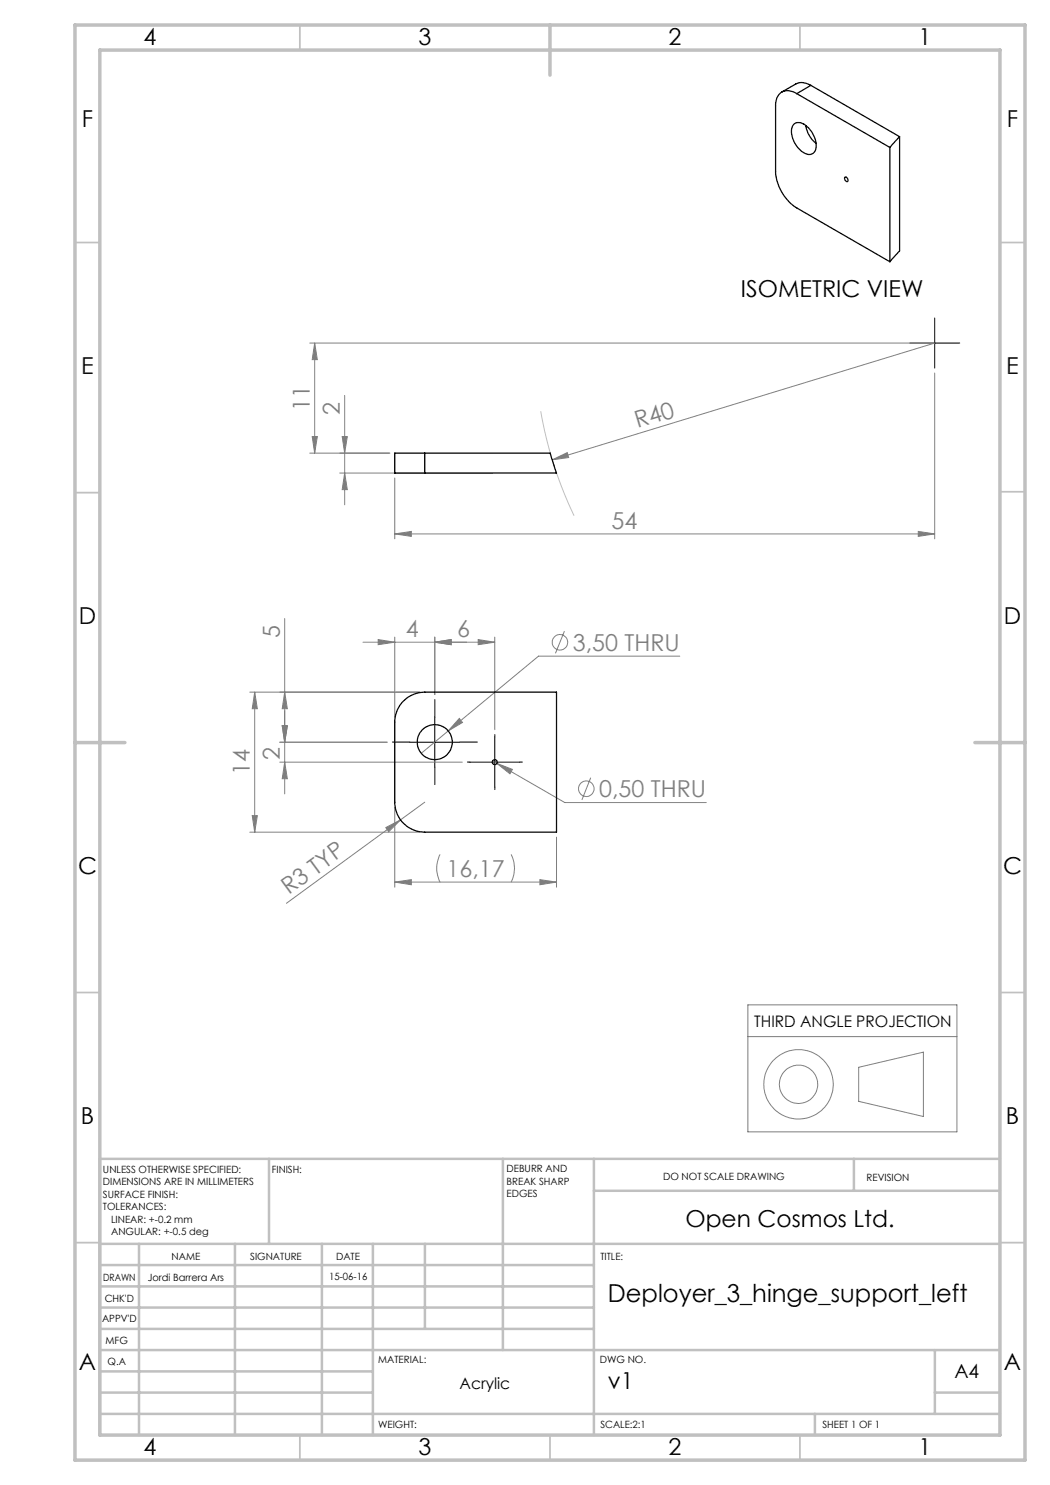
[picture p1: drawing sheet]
<svg xmlns="http://www.w3.org/2000/svg" width="210mm" height="297mm" viewBox="0 0 210 297" stroke-linecap="round" stroke-linejoin="round" font-family="sans-serif">
<g fill="none" stroke="#808080" stroke-width=".2">
<path d="M61.9 68.6h124M62.9 68.6v22M62.9 68.6l.6 3.3h-1.1zM68.9 79.1v21.9M186.9 74.6v33.2M186.9 68.6l-76.4 23.4M61.9 90.6h16.1M62.4 87.3h1.1l-.6 3.3zM67.9 94.6h30.6M68.4 87.3h1.1l-.6 3.3zM68.9 94.6l.6 3.3h-1.1zM79 95.6v12.2"/>
<path d="M110.5 92l3-1.5 .2 1zM79 106.8l3.3-.5v1zM79 106.8h107.9M183.7 106.3l3.2 .5-3.2 .5zM50 138.4h34M50.9 138.4l.6 3.3h-1.1zM50.9 138.4v28M56.9 138.4l.6 3.3h-1.1zM56.9 123.7v35.1M72.6 128.4h26.4M75.6 127.9l3.4 .5-3.4 .5zM79 127.4v16"/>
<path d="M87 128.4l3.2-.5v1zM87 127.4v11.5M95.6 127.9l3.4 .5-3.4 .5zM99 127.4v18.5M112.9 126.2l-1.8 4.5M136 131.2h-28.3l-18.1 15M56 148.4h21.4M56 152.4h36.5M56.4 145.1h1.1l-.6 3.3zM56.9 152.4l.6 3.3h-1.1zM89.6 146.2l-5.4 4.5M91.9 143.7l.6 .8-2.9 1.7z"/>
<path d="M98.5 152.2l.9 .5M99.4 152.7l3.1 1.2-.5 .9zM99.4 152.7l13.6 7.8h28.3M118.1 155.5l-1.7 4.5M50 166.4h34M50.4 163.1h1.1l-.6 3.3zM77.2 165.5l2.9-1.5-2.3 2.3zM79 176.4l3.3-.5v1zM79 161.4v16M79 176.4h32.3M80.1 164l-22.8 16.7M84.9 160.4l-4.8 3.6"/>
<path d="M88 170.9a6.1 6.1 0 0 0 0 5.5M102.2 170.9a6.1 6.1 0 0 1 0 5.5M108 175.9l3.3 .5-3.3 .5zM111.3 167.4v10M149.6 207.3h41.8M149.6 201h41.8v25.4h-41.8zM171.7 213.5l13-3.1v12.9l-13-3z"/>
<circle cx="112" cy="128.4" r="1.56"/>
<circle cx="117.3" cy="157.7" r="1.55"/>
<circle cx="159.7" cy="216.9" r="6.9"/>
<circle cx="159.7" cy="216.9" r="3.8"/>
</g>
<path d="M114.8 103.1a80 80 0 0 1-6.7-20.9" fill="none" stroke="#c0c0c0" stroke-width=".2" stroke-dasharray="15.2 1.3 1.3 1.3" stroke-dashoffset="6.1" stroke-linecap="butt"/>
<path d="M82 148.4h-3.5M87 143.4v-3.5M87 153.4v3.5M92 148.4h3.5M94 152.4h-.5M99 147.4v-.5M99 157.4v.5M104 152.4h.5" fill="none" stroke="#000" stroke-width=".2" stroke-dasharray="15.2 1.3 1.3 1.3"/>
<path d="M182 68.6h9.9M186.9 63.6v10M82 148.4h9.9M87 143.4v10M93.9 152.4h10.1M99 147.4v10" fill="none" stroke="#000" stroke-width=".2"/>
<g fill="none" stroke="#c0c0c0" stroke-width=".35">
<path d="M60 5v5M160 5v5M15 48.5h5M200 48.5h5M15 98.5h5M200 98.4h5M15 198.5h5M200 198.5h5M15 248.5h5M200 248.5h5M60 287v5M110 287v5"/>
<path d="M160 287v5"/>
</g>
<g fill="none" stroke="#c0c0c0" stroke-width=".5">
<path d="M53.8 231.8v17M100.6 231.8v38.2M118.8 231.8v55.2M118.8 238.2h81.2M170.8 231.8v6.4M200 231.8h-180v55.2M20 248.8h180M20 257.3h98.8M20 253h98.8M27.8 248.8v38.2M47 248.8v38.2M64.4 248.8v38.2"/>
<path d="M74.6 248.8v38.2M85 248.8v17M20 265.8h98.8M20 261.5h98.8M20 278.5h54.6M20 274.3h54.6M20 270h180M187 278.5h13M187 270v12.8M20 282.8h180M163 282.8v4.2"/>
</g>
<path d="M15 5h190v287h-190zM20 10h180v277h-180zM110 5v10M15 148.5h10M195 148.5h10" fill="none" stroke="#c0c0c0" stroke-width=".7"/>
<g fill="#808080">
<path d="M110.5 92l3-1.5 .2 1z"/>
<path d="M77.2 165.5l2.9-1.5-2.3 2.3z"/>
<path d="M79 106.8l3.3-.5v1zM183.7 106.3l3.2 .5-3.2 .5z"/>
<path d="M62.9 68.6l.6 3.3h-1.1zM62.4 87.3h1.1l-.6 3.3z"/>
<path d="M87 128.4l3.2-.5v1zM75.6 127.9l3.4 .5-3.4 .5z"/>
<path d="M87 128.4l3.2-.5v1zM95.6 127.9l3.4 .5-3.4 .5zM91.9 143.7l-2.3 2.5 2.9-1.7zM99.4 152.7l2.6 2.1 .5-.9z"/>
<path d="M56.4 145.1h1.1l-.6 3.3zM56.9 138.4l.6 3.3h-1.1z"/>
<path d="M68.4 87.3h1.1l-.6 3.3zM68.9 94.6l.6 3.3h-1.1z"/>
<path d="M50.9 138.4l.6 3.3h-1.1zM50.4 163.1h1.1l-.6 3.3zM56.4 145.1h1.1l-.6 3.3zM56.9 152.4l.6 3.3h-1.1z"/>
<path d="M79 176.4l3.3-.5v1zM108 175.9l3.3 .5-3.3 .5z"/>
</g>
<g fill="none" stroke="#000" stroke-width=".25">
<path d="M159.3 18.7a2.51 2.51 0 0 0-3.9 .9l-.3 1.2v13.5a9.4 9.4 0 0 0 4.2 7.3l18.7 10.7M159.3 18.7l18.7 10.8M162.2 17.1a3.1 3.1 0 0 0-3-.3l-2.8 1.6M162.2 17.1l-2.9 1.6M162.2 17.1l17.7 10.2M158.8 24.8a2.14 2.14 0 0 1 2.9 .7 4.6 4.6 0 0 1 1.3 4.8 1.53 1.53 0 0 1-2.5 .1 5 5 0 0 1-2-5.1zM161.1 25.1l.1 .4a5.5 5.5 0 0 0 2 3.2M169 35.4h.1a.52 .52 0 0 1 .4 .4 .52 .52 0 0 1-.1 .5l-.3-.1a.53 .53 0 0 1-.1-.8zM178 29.5v22.8M179.9 27.3v22.9l-1.9 2.1M179.9 27.3l-1.9 2.2M84.9 90.6h25.1l1.3 4h-26.4"/>
<path d="M84.9 90.6h-5.9v4h5.9M84.9 90.6v4M80.4 140.5a6.2 6.2 0 0 1 4.5-2.1h26.4v28h-26.4a6 6 0 0 1-5.9-6v-16a6.3 6.3 0 0 1 1.4-3.9z"/>
<circle cx="87" cy="148.4" r="3.5"/>
<circle cx="99" cy="152.4" r=".5"/>
</g>
<text font-size="4.9" x="121.6" y="260.4">Deployer_3_hinge_support_left</text>
<g font-size="4.7">
<text x="28.7" y="9">4</text>
<text x="83.7" y="9">3</text>
<text x="133.7" y="9">2</text>
<text x="183.7" y="9">1</text>
<text x="16.4" y="25.5">F</text>
<text x="201.4" y="25.5">F</text>
<text x="148.2" y="59.3">ISOMETRIC VIEW</text>
<text x="16.2" y="74.8">E</text>
<text x="201.2" y="74.8">E</text>
<text x="15.8" y="124.7">D</text>
<text x="200.8" y="124.7">D</text>
<text x="15.6" y="174.7">C</text>
<text x="200.6" y="174.7">C</text>
<text x="16.2" y="224.8">B</text>
<text x="201.2" y="224.8">B</text>
<text x="137.1" y="245.3">Open Cosmos Ltd.</text>
<text x="15.8" y="274">A</text>
<text x="200.8" y="274">A</text>
<text x="121.6" y="277.9">v1</text>
<text x="28.7" y="291">4</text>
<text x="83.7" y="291">3</text>
<text x="133.7" y="291">2</text>
<text x="183.7" y="291">1</text>
</g>
<g font-size="4.7" fill="#808080">
<text x="62" y="82.2" transform="rotate(-90 62 82.2)">11</text>
<text x="68" y="82.9" transform="rotate(-90 68 82.9)">2</text>
<text x="127.5" y="85.7" transform="rotate(-17 127.5 85.7)">R40</text>
<text x="122.3" y="105.7">54</text>
<text x="56" y="127.6" transform="rotate(-90 56 127.6)">5</text>
<text x="81.2" y="127.4">4</text>
<text x="91.4" y="127.4">6</text>
<text x="114.6" y="130.2">3,50 THRU</text>
<text x="50" y="155" transform="rotate(-90 50 155)">14</text>
<text x="56" y="152" transform="rotate(-90 56 152)">2</text>
<text x="119.8" y="159.4">0,50 THRU</text>
<text x="57.8" y="179.1" transform="rotate(-36 57.8 179.1)">R3 TYP</text>
<text x="89.3" y="175.4">16,17</text>
</g>
<text font-size="3.9" x="190.9" y="275.5">A4</text>
<g font-size="3.2">
<text x="150.8" y="205.4">THIRD ANGLE PROJECTION</text>
<text x="91.9" y="277.9">Acrylic</text>
</g>
<g font-size="2">
<text x="20.6" y="234.6">UNLESS OTHERWISE SPECIFIED:</text>
<text x="20.6" y="237.1">DIMENSIONS ARE IN MILLIMETERS</text>
<text x="20.6" y="239.6">SURFACE FINISH:</text>
<text x="54.4" y="234.6">FINISH:</text>
<text x="101.3" y="234.5">DEBURR AND</text>
<text x="101.3" y="237">BREAK SHARP</text>
<text x="101.3" y="239.5">EDGES</text>
<text x="132.6" y="236">DO NOT SCALE DRAWING</text>
<text x="173.3" y="236.2">REVISION</text>
<text x="20.6" y="242.1">TOLERANCES:</text>
<text x="22.2" y="244.6">LINEAR: +-0.2 mm</text>
<text x="22.2" y="247.1">ANGULAR: +-0.5 deg</text>
<text x="34.3" y="252">NAME</text>
<text x="50" y="251.9">SIGNATURE</text>
<text x="67.2" y="251.9">DATE</text>
<text x="120.1" y="251.9">TITLE:</text>
<text x="20.6" y="256.1">DRAWN</text>
<text x="29.5" y="256.1">Jordi Barrera Ars</text>
<text x="65.8" y="255.9">15-06-16</text>
<text x="20.9" y="260.3">CHK'D</text>
<text x="20.4" y="264.4">APPV'D</text>
<text x="21.1" y="268.8">MFG</text>
<text x="21.5" y="273">Q.A</text>
<text x="75.6" y="272.5">MATERIAL:</text>
<text x="120" y="272.5">DWG NO.</text>
<text x="75.6" y="285.5">WEIGHT:</text>
<text x="120.1" y="285.6">SCALE:2:1</text>
<text x="164.5" y="285.6">SHEET 1 OF 1</text>
</g>
</svg>
